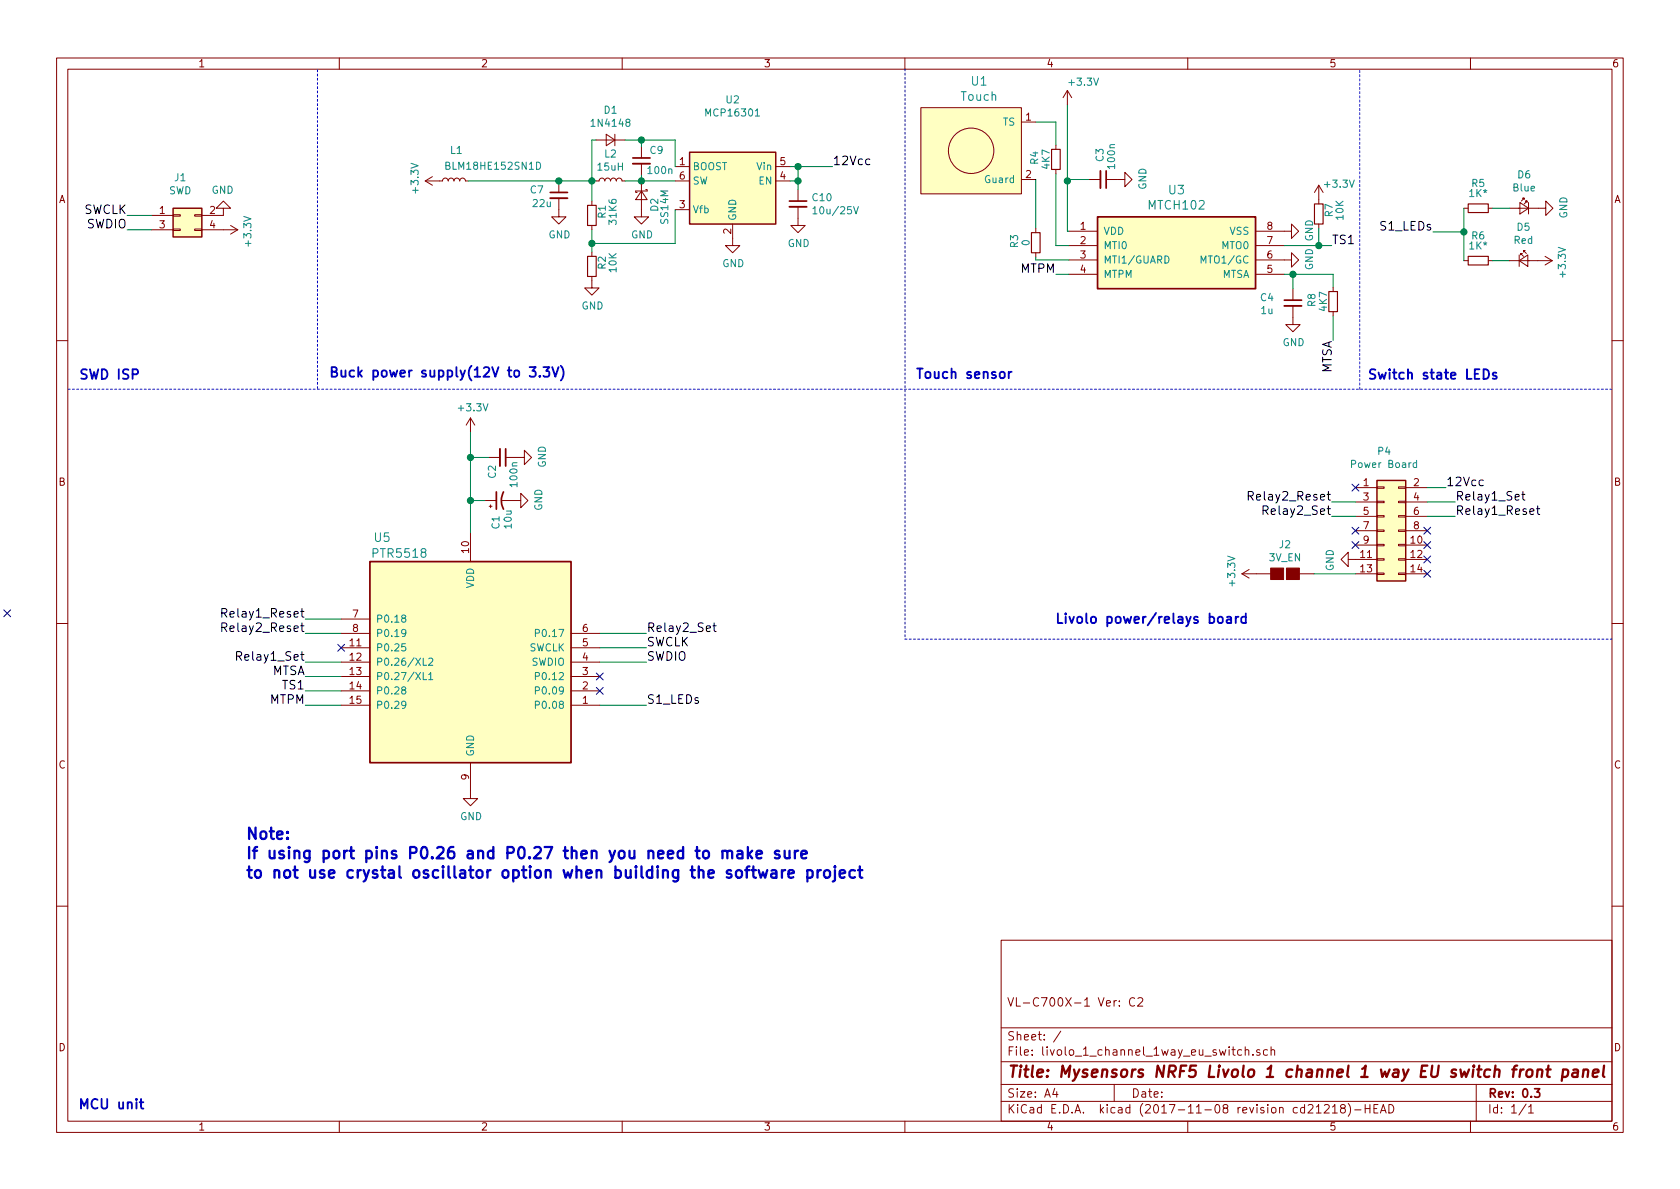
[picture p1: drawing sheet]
EESchema Schematic File Version 4
EELAYER 26 0
EELAYER END
$Descr A4 11693 8268
encoding utf-8
Sheet 1 1
Title "Mysensors NRF5 Livolo 1 channel 1 way EU switch front panel"
Date ""
Rev "0.3"
Comp ""
Comment1 "VL-C700X-1 Ver: C2"
Comment2 ""
Comment3 ""
Comment4 ""
$EndDescr
Text Notes 7340 4345 0    67   ~ 13
Livolo power/relays board
Text Notes 545  2645 0    67   ~ 13
SWD ISP
Text Notes 540  7725 0    67   ~ 13
MCU unit
Text Notes 9515 2645 0    67   ~ 13
Switch state LEDs
$Comp
L livolo_1_channel_1way_eu_switch-archive:+3.3V #PWR01
U 1 1
P 3060 1250
F 0 "#PWR01" H 3060 1100 50  0001 C CNN
F 1 "+3.3V" H 3075 1423 50  0000 C CNN
F 2 "" H 3060 1250 50  0000 C CNN
F 3 "" H 3060 1250 50  0000 C CNN
	1    3060 1250
	0    -1   -1   0   
$EndComp
Text Notes 2285 2630 0    67   ~ 13
Buck power supply(12V to 3.3V)
$Comp
L livolo_1_channel_1way_eu_switch-archive:Conn_02x07_Odd_Even P4
U 1 1
P 9635 3685
F 0 "P4" H 9635 4240 50  0000 C CNN
F 1 "Power Board" H 9635 4149 50  0000 C CNN
F 2 "Pin_Headers:Pin_Header_Straight_2x07_Pitch2.00mm" H 9635 4058 50  0001 C CNN
F 3 "http://www.tme.eu/ro/Document/dd1ceac14413aeeec818bc9967f247e1/zl262-dg.pdf" H 9635 2485 50  0001 C CNN
F 4 "ZL262-14DG" H 9635 3685 60  0001 C CNN "Part No"
F 5 "Ninigi" H 9635 3685 60  0001 C CNN "Vendor"
	1    9635 3685
	1    0    0    -1  
$EndComp
$Comp
L livolo_1_channel_1way_eu_switch-archive:MCP16301 U2
U 1 1
P 5100 1250
F 0 "U2" H 5100 1817 50  0000 C CNN
F 1 "MCP16301" H 5100 1726 50  0000 C CNN
F 2 "TO_SOT_Packages_SMD:SOT-23-6" H 5100 750 50  0001 C CNN
F 3 "http://www.farnell.com/datasheets/2129968.pdf" H 4800 1800 50  0001 C CNN
F 4 "MCP16301T-I/CHY" H 5100 1250 60  0001 C CNN "Part No"
F 5 "4-30V/3.3V/600mA" H 5100 1250 60  0001 C CNN "Rating"
F 6 "Microchip" H 5100 1250 60  0001 C CNN "Vendor"
	1    5100 1250
	-1   0    0    -1  
$EndComp
$Comp
L livolo_1_channel_1way_eu_switch-archive:GND #PWR05
U 1 1
P 5100 1650
F 0 "#PWR05" H 5100 1400 50  0001 C CNN
F 1 "GND" H 5105 1477 50  0000 C CNN
F 2 "" H 5100 1650 50  0000 C CNN
F 3 "" H 5100 1650 50  0000 C CNN
	1    5100 1650
	1    0    0    -1  
$EndComp
$Comp
L livolo_1_channel_1way_eu_switch-archive:L_Small L2
U 1 1
P 4250 1250
F 0 "L2" V 4435 1250 50  0000 C CNN
F 1 "15uH" V 4344 1250 50  0000 C CNN
F 2 "myfootprints:VLCF4020T-150MR68" H 4250 1250 50  0001 C CNN
F 3 "http://www.farnell.com/datasheets/2041203.pdf" H 4250 1250 50  0001 C CNN
F 4 "VLCF4020T-150MR68" V 4250 1250 60  0001 C CNN "Part No"
F 5 "1A" V 4250 1250 60  0001 C CNN "Rating"
F 6 "TDK" V 4250 1250 60  0001 C CNN "Vendor"
	1    4250 1250
	0    -1   -1   0   
$EndComp
$Comp
L livolo_1_channel_1way_eu_switch-archive:D_Schottky_Small D2
U 1 1
P 4465 1350
F 0 "D2" H 4480 1445 50  0000 L CNN
F 1 "SS14M" H 4420 1515 50  0000 L CNN
F 2 "myfootprints:SS14M" V 4465 1350 50  0001 C CNN
F 3 "http://www.farnell.com/datasheets/1692176.pdf" H 4465 1350 50  0001 C CNN
F 4 "SS14M" H 4465 1350 60  0001 C CNN "Part No"
F 5 "40V/1A" H 4465 1350 60  0001 C CNN "Rating"
F 6 "Taiwan Semiconductor" H 4465 1350 60  0001 C CNN "Vendor"
	1    4465 1350
	0    1    1    0   
$EndComp
$Comp
L livolo_1_channel_1way_eu_switch-archive:D_Small D1
U 1 1
P 4250 965
F 0 "D1" H 4250 760 50  0000 C CNN
F 1 "1N4148" H 4250 851 50  0000 C CNN
F 2 "Diodes_SMD:SOD-123" V 4250 965 50  0001 C CNN
F 3 "http://www.farnell.com/datasheets/2099776.pdf" H 4250 965 50  0001 C CNN
F 4 "1N4148W-7-F" H 4250 965 60  0001 C CNN "Part No"
F 5 "100V/300mA" H 4250 965 60  0001 C CNN "Rating"
F 6 "Diodes Inc." H 4250 965 60  0001 C CNN "Vendor"
	1    4250 965 
	-1   0    0    1   
$EndComp
$Comp
L livolo_1_channel_1way_eu_switch-archive:R_Small R2
U 1 1
P 4120 1845
F 0 "R2" V 4045 1820 50  0000 C CNN
F 1 "10K" V 3970 1820 50  0000 C CNN
F 2 "Resistors_SMD:R_0603_HandSoldering" V 4016 1845 50  0001 C CNN
F 3 "http://www.farnell.com/datasheets/2007183.pdf" H 4120 1845 50  0001 C CNN
F 4 "CRGH0603J10K" V 4120 1845 60  0001 C CNN "Part No"
F 5 "50V/200mW" V 4120 1845 60  0001 C CNN "Rating"
F 6 "TE Connectivity" V 4120 1845 60  0001 C CNN "Vendor"
	1    4120 1845
	-1   0    0    1   
$EndComp
$Comp
L livolo_1_channel_1way_eu_switch-archive:R_Small R1
U 1 1
P 4120 1490
F 0 "R1" V 4045 1465 50  0000 C CNN
F 1 "31K6" V 3970 1465 50  0000 C CNN
F 2 "Resistors_SMD:R_0603_HandSoldering" V 4016 1490 50  0001 C CNN
F 3 "http://www.farnell.com/datasheets/1849611.pdf" H 4120 1490 50  0001 C CNN
F 4 "MCWR06X3162FTL" V 4120 1490 60  0001 C CNN "Part No"
F 5 "50V/200mW" V 4120 1490 60  0001 C CNN "Rating"
F 6 "Multicomp" V 4120 1490 60  0001 C CNN "Vendor"
	1    4120 1490
	-1   0    0    1   
$EndComp
$Comp
L livolo_1_channel_1way_eu_switch-archive:C_Small C9
U 1 1
P 4465 1110
F 0 "C9" H 4570 1185 50  0000 C CNN
F 1 "100n" H 4595 1045 50  0000 C CNN
F 2 "Capacitors_SMD:C_0603_HandSoldering" H 4557 1019 50  0001 L CNN
F 3 "http://www.farnell.com/datasheets/1901289.pdf" H 4465 1110 50  0001 C CNN
F 4 "MC0603B104K250CT" H 4465 1110 60  0001 C CNN "Part No"
F 5 "X7R/25V" H 4465 1110 60  0001 C CNN "Rating"
F 6 "Multicomp" H 4465 1110 60  0001 C CNN "Vendor"
	1    4465 1110
	1    0    0    -1  
$EndComp
$Comp
L livolo_1_channel_1way_eu_switch-archive:GND #PWR06
U 1 1
P 4465 1450
F 0 "#PWR06" H 4465 1200 50  0001 C CNN
F 1 "GND" H 4470 1277 50  0000 C CNN
F 2 "" H 4465 1450 50  0000 C CNN
F 3 "" H 4465 1450 50  0000 C CNN
	1    4465 1450
	1    0    0    -1  
$EndComp
$Comp
L livolo_1_channel_1way_eu_switch-archive:GND #PWR07
U 1 1
P 4120 1945
F 0 "#PWR07" H 4120 1695 50  0001 C CNN
F 1 "GND" H 4125 1772 50  0000 C CNN
F 2 "" H 4120 1945 50  0000 C CNN
F 3 "" H 4120 1945 50  0000 C CNN
	1    4120 1945
	1    0    0    -1  
$EndComp
$Comp
L livolo_1_channel_1way_eu_switch-archive:GND #PWR08
U 1 1
P 3890 1450
F 0 "#PWR08" H 3890 1200 50  0001 C CNN
F 1 "GND" H 3895 1277 50  0000 C CNN
F 2 "" H 3890 1450 50  0000 C CNN
F 3 "" H 3890 1450 50  0000 C CNN
	1    3890 1450
	1    0    0    -1  
$EndComp
$Comp
L livolo_1_channel_1way_eu_switch-archive:GND #PWR09
U 1 1
P 5555 1510
F 0 "#PWR09" H 5555 1260 50  0001 C CNN
F 1 "GND" H 5560 1337 50  0000 C CNN
F 2 "" H 5555 1510 50  0000 C CNN
F 3 "" H 5555 1510 50  0000 C CNN
	1    5555 1510
	1    0    0    -1  
$EndComp
Text Label 5795 1150 0    60   ~ 0
12Vcc
$Comp
L livolo_1_channel_1way_eu_switch-archive:LED_Small D6
U 1 1
P 10610 1440
F 0 "D6" H 10610 1675 50  0000 C CNN
F 1 "Blue" H 10610 1584 50  0000 C CNN
F 2 "Diodes_SMD:D_0603" V 10610 1440 50  0001 C CNN
F 3 "http://www.tme.eu/ro/Document/2ff6cd49d353fcb76ded3ea208e0eb10/OSXX0603C1E.pdf" V 10610 1440 50  0001 C CNN
F 4 "OSB50603C1E" H 10610 1440 60  0001 C CNN "Part No"
F 5 "2.5-3.4V/5mA" H 10610 1440 60  0001 C CNN "Rating"
F 6 "Optosupply" H 10610 1440 60  0001 C CNN "Vendor"
	1    10610 1440
	-1   0    0    -1  
$EndComp
$Comp
L livolo_1_channel_1way_eu_switch-archive:LED_Small D5
U 1 1
P 10605 1805
F 0 "D5" H 10605 2040 50  0000 C CNN
F 1 "Red" H 10605 1949 50  0000 C CNN
F 2 "Diodes_SMD:D_0603" V 10605 1805 50  0001 C CNN
F 3 "http://www.tme.eu/ro/Document/2ff6cd49d353fcb76ded3ea208e0eb10/OSXX0603C1E.pdf" V 10605 1805 50  0001 C CNN
F 4 "OSR50603C1E" H 10605 1805 60  0001 C CNN "Part No"
F 5 "1.6-2.4V/5mA" H 10605 1805 60  0001 C CNN "Rating"
F 6 "Optosupply" H 10605 1805 60  0001 C CNN "Vendor"
	1    10605 1805
	1    0    0    -1  
$EndComp
$Comp
L livolo_1_channel_1way_eu_switch-archive:R_Small R5
U 1 1
P 10290 1440
F 0 "R5" V 10115 1440 50  0000 C CNN
F 1 "1K*" V 10185 1440 50  0000 C CNN
F 2 "Resistors_SMD:R_0603_HandSoldering" V 10186 1440 50  0001 C CNN
F 3 "http://www.farnell.com/datasheets/1849611.pdf" H 10290 1440 50  0001 C CNN
F 4 "MCWR06X1001FTL" V 10290 1440 60  0001 C CNN "Part No"
F 5 "50V/100mW" V 10290 1440 60  0001 C CNN "Rating"
F 6 "Multicomp" V 10290 1440 60  0001 C CNN "Vendor"
	1    10290 1440
	0    1    1    0   
$EndComp
$Comp
L livolo_1_channel_1way_eu_switch-archive:R_Small R6
U 1 1
P 10290 1805
F 0 "R6" V 10115 1805 50  0000 C CNN
F 1 "1K*" V 10185 1805 50  0000 C CNN
F 2 "Resistors_SMD:R_0603_HandSoldering" V 10186 1805 50  0001 C CNN
F 3 "http://www.farnell.com/datasheets/1849611.pdf" H 10290 1805 50  0001 C CNN
F 4 "MCWR06X1001FTL" V 10290 1805 60  0001 C CNN "Part No"
F 5 "50V/100mW" V 10290 1805 60  0001 C CNN "Rating"
F 6 "Multicomp" V 10290 1805 60  0001 C CNN "Vendor"
	1    10290 1805
	0    1    1    0   
$EndComp
Text Label 10065 3385 0    60   ~ 0
12Vcc
$Comp
L livolo_1_channel_1way_eu_switch-archive:GND #PWR018
U 1 1
P 9435 3885
F 0 "#PWR018" H 9435 3635 50  0001 C CNN
F 1 "GND" H 9440 3712 50  0000 C CNN
F 2 "" H 9435 3885 50  0000 C CNN
F 3 "" H 9435 3885 50  0000 C CNN
	1    9435 3885
	0    1    1    0   
$EndComp
NoConn ~ 9435 3385
NoConn ~ 9435 3685
$Comp
L livolo_1_channel_1way_eu_switch-archive:GND #PWR019
U 1 1
P 10710 1440
F 0 "#PWR019" H 10710 1190 50  0001 C CNN
F 1 "GND" H 10715 1267 50  0000 C CNN
F 2 "" H 10710 1440 50  0000 C CNN
F 3 "" H 10710 1440 50  0000 C CNN
	1    10710 1440
	0    -1   -1   0   
$EndComp
$Comp
L livolo_1_channel_1way_eu_switch-archive:+3.3V #PWR021
U 1 1
P 10705 1805
F 0 "#PWR021" H 10705 1655 50  0001 C CNN
F 1 "+3.3V" H 10720 1978 50  0000 C CNN
F 2 "" H 10705 1805 50  0000 C CNN
F 3 "" H 10705 1805 50  0000 C CNN
	1    10705 1805
	0    1    1    0   
$EndComp
Text Label 9975 1605 2    60   ~ 0
S1_LEDs
Text Label 10130 3485 0    60   ~ 0
Relay1_Set
Text Label 10130 3585 0    60   ~ 0
Relay1_Reset
$Comp
L livolo_1_channel_1way_eu_switch-archive:C_Small C10
U 1 1
P 5555 1410
F 0 "C10" H 5647 1456 50  0000 L CNN
F 1 "10u/25V" H 5647 1365 50  0000 L CNN
F 2 "Capacitors_SMD:C_1206" H 5555 1410 50  0001 C CNN
F 3 "http://www.farnell.com/datasheets/2163235.pdf" H 5555 1410 50  0001 C CNN
F 4 "ZRB18AR61E106ME01L" H 5555 1410 60  0001 C CNN "Part No"
F 5 "X5R/25V" H 5555 1410 60  0001 C CNN "Rating"
F 6 "Murata" H 5555 1410 60  0001 C CNN "Vendor"
	1    5555 1410
	1    0    0    -1  
$EndComp
$Comp
L livolo_1_channel_1way_eu_switch-archive:C_Small C7
U 1 1
P 3890 1350
F 0 "C7" H 3685 1390 50  0000 L CNN
F 1 "22u" H 3700 1295 50  0000 L CNN
F 2 "Capacitors_SMD:C_0603_HandSoldering" H 3890 1350 50  0001 C CNN
F 3 "http://www.farnell.com/datasheets/2047978.pdf" H 3890 1350 50  0001 C CNN
F 4 "GRM188R61A226ME15D" H 3890 1350 60  0001 C CNN "Part No"
F 5 "X5R/10V" H 3890 1350 60  0001 C CNN "Rating"
F 6 "Murata" H 3890 1350 60  0001 C CNN "Vendor"
	1    3890 1350
	1    0    0    -1  
$EndComp
Text Label 9270 3485 2    60   ~ 0
Relay2_Reset
Text Label 9270 3585 2    60   ~ 0
Relay2_Set
$Comp
L livolo_1_channel_1way_eu_switch-archive:L_Small L1
U 1 1
P 3160 1250
F 0 "L1" V 3370 1220 50  0000 L CNN
F 1 "BLM18HE152SN1D" V 3260 1180 50  0000 L CNN
F 2 "Resistors_SMD:R_0603" H 155 -615 50  0001 C CNN
F 3 "http://www.murata.com/en-us/products/productdata/8796741599262/ENFA0004.pdf" H 155 -615 50  0001 C CNN
	1    3160 1250
	0    1    -1   0   
$EndComp
NoConn ~ 9935 3685
NoConn ~ 9935 3785
NoConn ~ 9935 3885
NoConn ~ 9935 3985
NoConn ~ 9435 3785
$Comp
L livolo_1_channel_1way_eu_switch-archive:PTR5518 U5
U 1 1
P 3275 4600
F 0 "U5" H 2660 5470 60  0000 C CNN
F 1 "PTR5518" H 2780 5360 60  0000 C CNN
F 2 "myfootprints:PTR5518" H 2675 4250 60  0001 C CNN
F 3 "" H 2675 4250 60  0001 C CNN
	1    3275 4600
	1    0    0    -1  
$EndComp
$Comp
L livolo_1_channel_1way_eu_switch-archive:CP1_Small C1
U 1 1
P 3475 3475
F 0 "C1" H 3270 3500 50  0000 L CNN
F 1 "10u" H 3270 3415 50  0000 L CNN
F 2 "Capacitors_Tantalum_SMD:CP_Tantalum_Case-R_EIA-2012-12_Wave" H 3475 3475 50  0001 C CNN
F 3 "http://www.farnell.com/datasheets/1955682.pdf" H 3475 3475 50  0001 C CNN
F 4 "GRM188R61A106KE69D" H 3475 3475 60  0001 C CNN "Part No"
F 5 "X5R/10V" H 3475 3475 60  0001 C CNN "Rating"
F 6 "Murata" H 3475 3475 60  0001 C CNN "Vendor"
	1    3475 3475
	0    -1   -1   0   
$EndComp
$Comp
L livolo_1_channel_1way_eu_switch-archive:GND #PWR026
U 1 1
P 3275 5500
F 0 "#PWR026" H 3275 5250 50  0001 C CNN
F 1 "GND" H 3280 5327 50  0000 C CNN
F 2 "" H 3275 5500 50  0000 C CNN
F 3 "" H 3275 5500 50  0000 C CNN
	1    3275 5500
	1    0    0    -1  
$EndComp
$Comp
L livolo_1_channel_1way_eu_switch-archive:GND #PWR027
U 1 1
P 3575 3475
F 0 "#PWR027" H 3575 3225 50  0001 C CNN
F 1 "GND" H 3580 3302 50  0000 C CNN
F 2 "" H 3575 3475 50  0000 C CNN
F 3 "" H 3575 3475 50  0000 C CNN
	1    3575 3475
	0    -1   -1   0   
$EndComp
$Comp
L livolo_1_channel_1way_eu_switch-archive:Conn_02x02_Odd_Even J1
U 1 1
P 1255 1490
F 0 "J1" H 1255 1755 50  0000 C CNN
F 1 "SWD" H 1255 1664 50  0000 C CNN
F 2 "Pin_Headers:Pin_Header_Straight_2x02_Pitch2.00mm_SMD" H 1255 290 50  0001 C CNN
F 3 "" H 1255 290 50  0001 C CNN
	1    1255 1490
	1    0    0    -1  
$EndComp
$Comp
L livolo_1_channel_1way_eu_switch-archive:GND #PWR028
U 1 1
P 1555 1490
F 0 "#PWR028" H 1555 1240 50  0001 C CNN
F 1 "GND" H 1560 1317 50  0000 C CNN
F 2 "" H 1555 1490 50  0000 C CNN
F 3 "" H 1555 1490 50  0000 C CNN
	1    1555 1490
	-1   0    0    1   
$EndComp
Text Label 885  1590 2    60   ~ 0
SWDIO
Text Label 885  1490 2    60   ~ 0
SWCLK
Text Label 4500 4600 0    60   ~ 0
SWDIO
Text Label 4500 4500 0    60   ~ 0
SWCLK
$Comp
L livolo_1_channel_1way_eu_switch-archive:+3.3V #PWR029
U 1 1
P 1555 1590
F 0 "#PWR029" H 1555 1440 50  0001 C CNN
F 1 "+3.3V" H 1570 1763 50  0000 C CNN
F 2 "" H 1555 1590 50  0000 C CNN
F 3 "" H 1555 1590 50  0000 C CNN
	1    1555 1590
	0    1    1    0   
$EndComp
Text Label 4500 4900 0    60   ~ 0
S1_LEDs
Text Label 2125 4600 2    60   ~ 0
Relay1_Set
Text Label 2125 4300 2    60   ~ 0
Relay1_Reset
Text Label 4500 4400 0    60   ~ 0
Relay2_Set
Text Label 2125 4400 2    60   ~ 0
Relay2_Reset
Text Label 2125 4800 2    60   ~ 0
TS1
$Comp
L livolo_1_channel_1way_eu_switch-archive:C_Small C2
U 1 1
P 3500 3175
F 0 "C2" H 3600 3105 50  0000 C CNN
F 1 "100n" H 3620 3255 50  0000 C CNN
F 2 "Capacitors_SMD:C_0603_HandSoldering" H 3592 3084 50  0001 L CNN
F 3 "http://www.farnell.com/datasheets/1901289.pdf" H 3500 3175 50  0001 C CNN
F 4 "MC0603B104K250CT" H 3500 3175 60  0001 C CNN "Part No"
F 5 "X7R/25V" H 3500 3175 60  0001 C CNN "Rating"
F 6 "Multicomp" H 3500 3175 60  0001 C CNN "Vendor"
	1    3500 3175
	0    1    1    0   
$EndComp
$Comp
L livolo_1_channel_1way_eu_switch-archive:GND #PWR030
U 1 1
P 3600 3175
F 0 "#PWR030" H 3600 2925 50  0001 C CNN
F 1 "GND" H 3605 3002 50  0000 C CNN
F 2 "" H 3600 3175 50  0000 C CNN
F 3 "" H 3600 3175 50  0000 C CNN
	1    3600 3175
	0    -1   -1   0   
$EndComp
Text Notes 6370 2640 0    67   ~ 13
Touch sensor
NoConn ~ 50   4260
Text Notes 1705 6120 0    79   ~ 16
Note: \nIf using port pins P0.26 and P0.27 then you need to make sure \nto not use crystal oscillator option when building the software project
$Comp
L livolo_1_channel_1way_eu_switch-archive:+3.3V #PWR02
U 1 1
P 3275 3000
F 0 "#PWR02" H 3275 2850 50  0001 C CNN
F 1 "+3.3V" H 3290 3173 50  0000 C CNN
F 2 "" H 3275 3000 50  0000 C CNN
F 3 "" H 3275 3000 50  0000 C CNN
	1    3275 3000
	1    0    0    -1  
$EndComp
$Comp
L livolo_1_channel_1way_eu_switch-archive:MTCH102 U3
U 1 1
P 8190 1750
F 0 "U3" H 8190 2190 60  0000 C CNN
F 1 "MTCH102" H 8190 2084 60  0000 C CNN
F 2 "Housings_SSOP:MSOP-8_3x3mm_Pitch0.65mm" H 7440 1900 60  0001 C CNN
F 3 "" H 7440 1900 60  0001 C CNN
	1    8190 1750
	1    0    0    -1  
$EndComp
$Comp
L livolo_1_channel_1way_eu_switch-archive:Touch U1
U 1 1
P 6760 1040
F 0 "U1" H 6816 1527 60  0000 C CNN
F 1 "Touch" H 6816 1421 60  0000 C CNN
F 2 "myfootprints:livolo_ts_guard" H 6760 1040 60  0001 C CNN
F 3 "" H 6760 1040 60  0001 C CNN
	1    6760 1040
	1    0    0    -1  
$EndComp
$Comp
L livolo_1_channel_1way_eu_switch-archive:GND #PWR010
U 1 1
P 8940 1800
F 0 "#PWR010" H 8940 1550 50  0001 C CNN
F 1 "GND" H 8945 1627 50  0000 C CNN
F 2 "" H 8940 1800 50  0000 C CNN
F 3 "" H 8940 1800 50  0000 C CNN
	1    8940 1800
	0    -1   -1   0   
$EndComp
$Comp
L livolo_1_channel_1way_eu_switch-archive:C_Small C3
U 1 1
P 7680 1240
F 0 "C3" H 7510 1220 50  0000 C CNN
F 1 "100n" H 7520 1300 50  0000 C CNN
F 2 "Capacitors_SMD:C_0603_HandSoldering" H 7772 1149 50  0001 L CNN
F 3 "http://www.farnell.com/datasheets/1901289.pdf" H 7680 1240 50  0001 C CNN
F 4 "MC0603B104K250CT" H 7680 1240 60  0001 C CNN "Part No"
F 5 "X7R/25V" H 7680 1240 60  0001 C CNN "Rating"
F 6 "Multicomp" H 7680 1240 60  0001 C CNN "Vendor"
	1    7680 1240
	0    1    1    0   
$EndComp
$Comp
L livolo_1_channel_1way_eu_switch-archive:GND #PWR011
U 1 1
P 7780 1240
F 0 "#PWR011" H 7780 990 50  0001 C CNN
F 1 "GND" H 7785 1067 50  0000 C CNN
F 2 "" H 7780 1240 50  0000 C CNN
F 3 "" H 7780 1240 50  0000 C CNN
	1    7780 1240
	0    -1   -1   0   
$EndComp
$Comp
L livolo_1_channel_1way_eu_switch-archive:R_Small R7
U 1 1
P 9180 1480
F 0 "R7" V 9105 1455 50  0000 C CNN
F 1 "10K" V 9030 1455 50  0000 C CNN
F 2 "Resistors_SMD:R_0603_HandSoldering" V 9076 1480 50  0001 C CNN
F 3 "http://www.farnell.com/datasheets/2007183.pdf" H 9180 1480 50  0001 C CNN
F 4 "CRGH0603J10K" V 9180 1480 60  0001 C CNN "Part No"
F 5 "50V/200mW" V 9180 1480 60  0001 C CNN "Rating"
F 6 "TE Connectivity" V 9180 1480 60  0001 C CNN "Vendor"
	1    9180 1480
	-1   0    0    1   
$EndComp
$Comp
L livolo_1_channel_1way_eu_switch-archive:+3.3V #PWR013
U 1 1
P 9180 1380
F 0 "#PWR013" H 9180 1230 50  0001 C CNN
F 1 "+3.3V" H 9320 1490 50  0000 C CNN
F 2 "" H 9180 1380 50  0000 C CNN
F 3 "" H 9180 1380 50  0000 C CNN
	1    9180 1380
	1    0    0    -1  
$EndComp
Text Label 9270 1700 0    60   ~ 0
TS1
$Comp
L livolo_1_channel_1way_eu_switch-archive:R_Small R3
U 1 1
P 7210 1680
F 0 "R3" V 7060 1670 50  0000 C CNN
F 1 "0" V 7140 1680 50  0000 C CNN
F 2 "Resistors_SMD:R_0603" V 7106 1680 50  0001 C CNN
F 3 "http://www.farnell.com/datasheets/2007183.pdf" H 7210 1680 50  0001 C CNN
F 4 "CRGH0603J10K" V 7210 1680 60  0001 C CNN "Part No"
F 5 "50V/200mW" V 7210 1680 60  0001 C CNN "Rating"
F 6 "TE Connectivity" V 7210 1680 60  0001 C CNN "Vendor"
	1    7210 1680
	1    0    0    1   
$EndComp
$Comp
L livolo_1_channel_1way_eu_switch-archive:R_Small R4
U 1 1
P 7350 1100
F 0 "R4" V 7200 1090 50  0000 C CNN
F 1 "4K7" V 7280 1100 50  0000 C CNN
F 2 "Resistors_SMD:R_0603" V 7246 1100 50  0001 C CNN
F 3 "http://www.farnell.com/datasheets/2007183.pdf" H 7350 1100 50  0001 C CNN
F 4 "CRGH0603J10K" V 7350 1100 60  0001 C CNN "Part No"
F 5 "50V/200mW" V 7350 1100 60  0001 C CNN "Rating"
F 6 "TE Connectivity" V 7350 1100 60  0001 C CNN "Vendor"
	1    7350 1100
	1    0    0    1   
$EndComp
$Comp
L livolo_1_channel_1way_eu_switch-archive:+3.3V #PWR03
U 1 1
P 7430 720
F 0 "#PWR03" H 7430 570 50  0001 C CNN
F 1 "+3.3V" H 7540 880 50  0000 C CNN
F 2 "" H 7430 720 50  0000 C CNN
F 3 "" H 7430 720 50  0000 C CNN
	1    7430 720 
	1    0    0    -1  
$EndComp
$Comp
L livolo_1_channel_1way_eu_switch-archive:R_Small R8
U 1 1
P 9280 2090
F 0 "R8" V 9130 2080 50  0000 C CNN
F 1 "4K7" V 9210 2090 50  0000 C CNN
F 2 "Resistors_SMD:R_0603_HandSoldering" V 9176 2090 50  0001 C CNN
F 3 "http://www.farnell.com/datasheets/2007183.pdf" H 9280 2090 50  0001 C CNN
F 4 "CRGH0603J10K" V 9280 2090 60  0001 C CNN "Part No"
F 5 "50V/200mW" V 9280 2090 60  0001 C CNN "Rating"
F 6 "TE Connectivity" V 9280 2090 60  0001 C CNN "Vendor"
	1    9280 2090
	1    0    0    1   
$EndComp
$Comp
L livolo_1_channel_1way_eu_switch-archive:C_Small C4
U 1 1
P 9000 2100
F 0 "C4" H 8820 2140 50  0000 C CNN
F 1 "1u" H 8820 2050 50  0000 C CNN
F 2 "Capacitors_SMD:C_0603_HandSoldering" H 9092 2009 50  0001 L CNN
F 3 "http://www.farnell.com/datasheets/1901289.pdf" H 9000 2100 50  0001 C CNN
F 4 "MC0603B104K250CT" H 9000 2100 60  0001 C CNN "Part No"
F 5 "X7R/25V" H 9000 2100 60  0001 C CNN "Rating"
F 6 "Multicomp" H 9000 2100 60  0001 C CNN "Vendor"
	1    9000 2100
	1    0    0    -1  
$EndComp
$Comp
L livolo_1_channel_1way_eu_switch-archive:GND #PWR012
U 1 1
P 9000 2200
F 0 "#PWR012" H 9000 1950 50  0001 C CNN
F 1 "GND" H 9005 2027 50  0000 C CNN
F 2 "" H 9000 2200 50  0000 C CNN
F 3 "" H 9000 2200 50  0000 C CNN
	1    9000 2200
	1    0    0    -1  
$EndComp
Text Label 9280 2360 3    60   ~ 0
MTSA
Text Label 7350 1900 2    60   ~ 0
MTPM
Text Label 2125 4700 2    60   ~ 0
MTSA
Text Label 2125 4900 2    60   ~ 0
MTPM
$Comp
L livolo_1_channel_1way_eu_switch-archive:GND #PWR04
U 1 1
P 8940 1600
F 0 "#PWR04" H 8940 1350 50  0001 C CNN
F 1 "GND" H 8945 1427 50  0000 C CNN
F 2 "" H 8940 1600 50  0000 C CNN
F 3 "" H 8940 1600 50  0000 C CNN
	1    8940 1600
	0    -1   -1   0   
$EndComp
Wire Notes Line
	475  2700 11225 2700
Wire Notes Line
	2210 2695 2210 470 
Wire Notes Line
	9465 2700 9465 475 
Wire Wire Line
	5500 1150 5555 1150
Wire Wire Line
	5555 1150 5555 1250
Wire Wire Line
	5555 1250 5500 1250
Connection ~ 5555 1150
Wire Wire Line
	4350 1250 4465 1250
Connection ~ 4465 1250
Wire Wire Line
	4120 1590 4120 1685
Wire Wire Line
	4120 1685 4700 1685
Wire Wire Line
	4700 1685 4700 1450
Connection ~ 4120 1685
Wire Wire Line
	4120 965  4120 1250
Wire Wire Line
	4350 965  4465 965 
Wire Wire Line
	4700 965  4700 1150
Wire Wire Line
	4465 1010 4465 965 
Connection ~ 4465 965 
Wire Wire Line
	4465 1250 4465 1210
Wire Wire Line
	4150 965  4120 965 
Connection ~ 4120 1250
Connection ~ 5555 1250
Wire Wire Line
	10390 1440 10510 1440
Wire Wire Line
	10390 1805 10505 1805
Wire Wire Line
	10190 1440 10190 1605
Wire Wire Line
	10190 1605 9975 1605
Connection ~ 10190 1605
Wire Wire Line
	9435 3585 9270 3585
Wire Wire Line
	9935 3485 10130 3485
Wire Wire Line
	9935 3585 10130 3585
Wire Wire Line
	3260 1250 3890 1250
Connection ~ 3890 1250
Wire Wire Line
	9935 3385 10065 3385
Wire Wire Line
	9435 3485 9270 3485
Wire Wire Line
	1055 1490 885  1490
Wire Wire Line
	1055 1590 885  1590
Wire Wire Line
	3275 3000 3275 3175
Wire Wire Line
	3400 3175 3275 3175
Connection ~ 3275 3175
Wire Wire Line
	3375 3475 3275 3475
Connection ~ 3275 3475
Wire Wire Line
	2375 4900 2125 4900
Wire Wire Line
	2375 4800 2125 4800
Wire Wire Line
	2375 4700 2125 4700
Wire Wire Line
	2375 4600 2125 4600
Wire Wire Line
	4175 4900 4500 4900
Wire Wire Line
	4175 4600 4500 4600
Wire Wire Line
	4175 4500 4500 4500
Wire Notes Line
	6300 470  6300 4440
Wire Notes Line
	6300 4440 11220 4440
Wire Wire Line
	8940 1700 9180 1700
Wire Wire Line
	9180 1700 9180 1580
Connection ~ 9180 1700
Wire Wire Line
	7440 1800 7210 1800
Wire Wire Line
	7210 1800 7210 1780
Wire Wire Line
	7210 1580 7210 1240
Wire Wire Line
	7210 840  7350 840 
Wire Wire Line
	7350 840  7350 1000
Wire Wire Line
	7350 1200 7350 1700
Wire Wire Line
	7350 1700 7440 1700
Wire Wire Line
	7430 1600 7440 1600
Wire Wire Line
	8940 1900 9000 1900
Wire Wire Line
	9280 1900 9280 1990
Wire Wire Line
	9000 2000 9000 1900
Connection ~ 9000 1900
Wire Wire Line
	9280 2190 9280 2360
Wire Wire Line
	7440 1900 7350 1900
Wire Wire Line
	7580 1240 7430 1240
$Comp
L livolo_1_channel_1way_eu_switch-archive:GS2 J2
U 1 1
P 8945 3985
F 0 "J2" V 8740 3985 50  0000 C CNN
F 1 "3V_EN" V 8831 3985 50  0000 C CNN
F 2 "Connectors:GS2" V 9019 3985 50  0001 C CNN
F 3 "" H 8945 3985 50  0001 C CNN
	1    8945 3985
	0    1    1    0   
$EndComp
Wire Wire Line
	9435 3985 9145 3985
$Comp
L livolo_1_channel_1way_eu_switch-archive:+3.3V #PWR014
U 1 1
P 8745 3985
F 0 "#PWR014" H 8745 3835 50  0001 C CNN
F 1 "+3.3V" H 8760 4158 50  0000 C CNN
F 2 "" H 8745 3985 50  0000 C CNN
F 3 "" H 8745 3985 50  0000 C CNN
	1    8745 3985
	0    -1   -1   0   
$EndComp
Wire Wire Line
	4175 4400 4500 4400
Wire Wire Line
	2375 4400 2125 4400
Wire Wire Line
	2375 4300 2125 4300
NoConn ~ 4175 4700
NoConn ~ 4175 4800
NoConn ~ 2375 4500
Wire Wire Line
	5555 1150 5795 1150
Wire Wire Line
	4465 1250 4700 1250
Wire Wire Line
	4120 1685 4120 1745
Wire Wire Line
	4465 965  4700 965 
Wire Wire Line
	4120 1250 4120 1390
Wire Wire Line
	4120 1250 4150 1250
Wire Wire Line
	5555 1250 5555 1310
Wire Wire Line
	10190 1605 10190 1805
Wire Wire Line
	3890 1250 4120 1250
Wire Wire Line
	3275 3175 3275 3475
Wire Wire Line
	3275 3475 3275 3700
Wire Wire Line
	9180 1700 9270 1700
Wire Wire Line
	9000 1900 9280 1900
Wire Wire Line
	7430 720  7430 1600
$EndSCHEMATC
